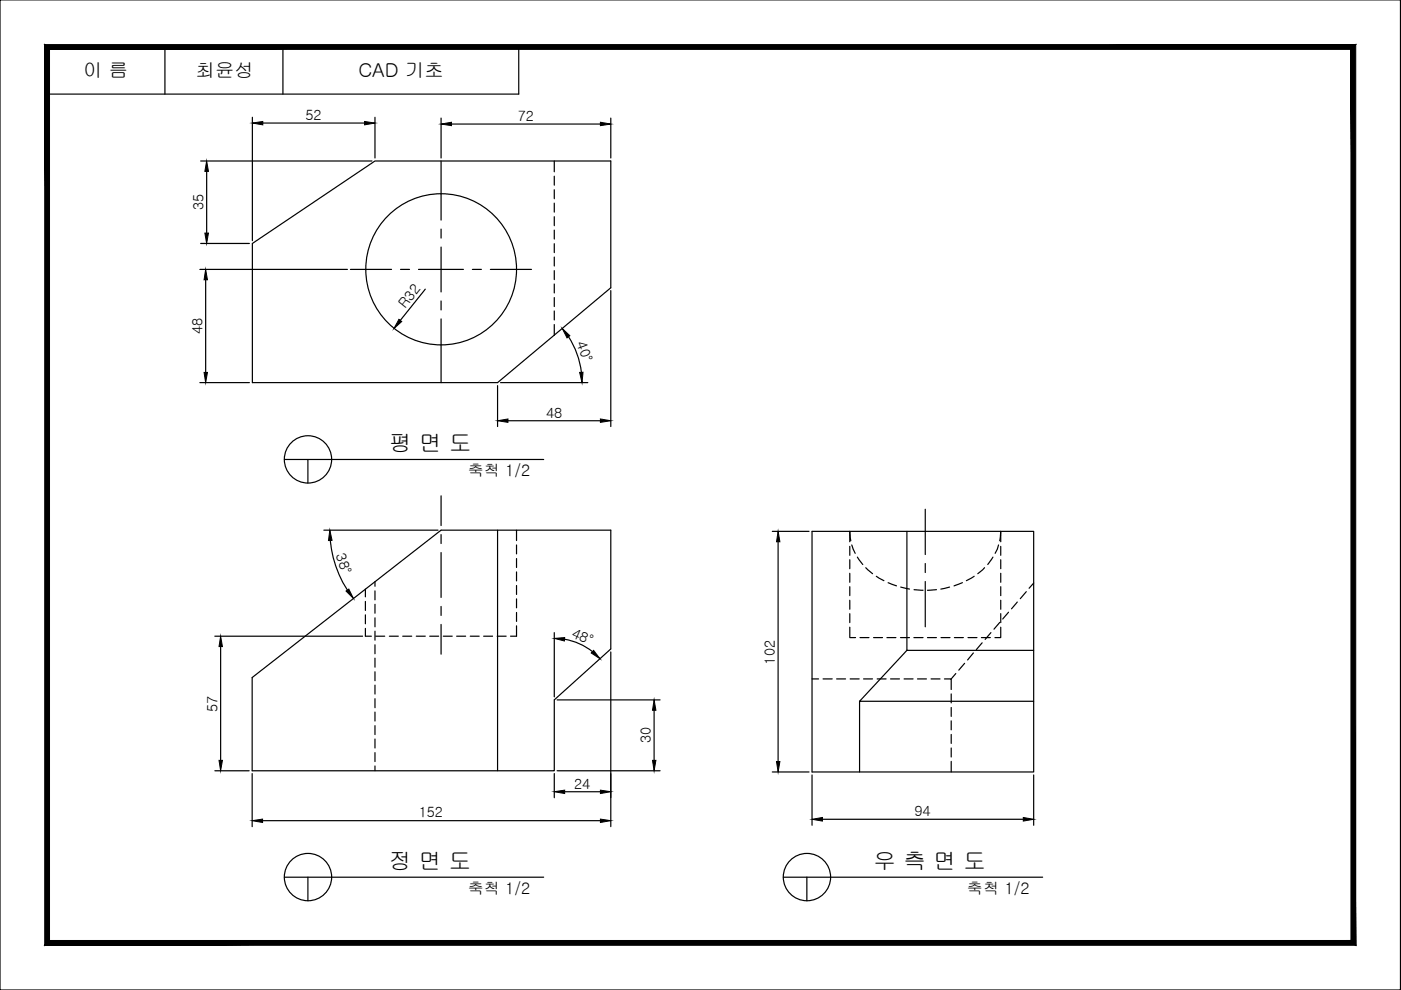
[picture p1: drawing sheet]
<svg xmlns="http://www.w3.org/2000/svg" width="297mm" height="210mm" viewBox="0 0 297 210" stroke-linecap="round" stroke-linejoin="round" font-family="sans-serif">
<g fill="none" stroke="#000" stroke-width=".25">
<path d="M93.5 34.1v7M53.5 51.6l26-17.5h50v26.9l-24 20.1h-52zM93.5 73.1v8M105.5 112.4v51M172.2 112.7h47v51h-47zM192.3 112.7v25.2h26.9M192.3 137.9l-10.1 10.8h37M53.5 143.7l40-31.3h36v25.2l-12 10.8v15h-64zM182.2 148.7v15"/>
<circle cx="93.5" cy="57.1" r="16"/>
</g>
<g fill="none" stroke="#000" stroke-width=".25">
<path d="M117.5 34.1v2.3M117.5 37.4v1.9M117.5 40.2v1.9M117.5 43.1v1.9M117.5 45.9v2M117.5 48.8v1.9M117.5 51.7v1.9M117.5 54.5v1.9M117.5 57.4v1.9M117.5 60.2v1.9M117.5 63.1v1.9M117.5 65.9v1.9"/>
<path d="M117.5 68.8v2.3M109.5 112.4v2.2M109.5 115.5v1.9M109.5 118.4v1.9M180.2 115.8v1.9M180.2 118.7v1.9M180.4 114.7l-.2-2v2.2M180.6 115.5l.7 1.8M181.8 118.1l1.1 1.6M210.5 118.1l-1.1 1.6M211.7 115.5l-.7 1.8M212 114.7l.2-2v2.2"/>
<path d="M212.2 115.8v1.9M212.2 118.7v1.9M77.5 124.9v1.6M77.5 127.5v1.9M77.5 130.4v1.9M77.5 133.2v1.7h1.2M79.5 123.3v1M79.5 125.3v1.9M79.5 128.1v1.9M79.5 131v1.9M79.5 133.8v1.9M79.5 136.7v1.9"/>
<path d="M79.5 139.5v1.9M79.7 134.9h1.9M82.5 134.9h2M85.4 134.9h1.9M88.3 134.9h1.9M91.1 134.9h1.9M94 134.9h1.9M96.8 134.9h1.9M99.7 134.9h1.9M102.5 134.9h1.9M105.4 134.9h1.9M109.5 121.3v1.9"/>
<path d="M109.5 124.1v1.9M109.5 127v1.9M109.5 129.9v1.9M109.5 132.7v2.2h-1.3M180.2 133v2.2h1.2M180.2 121.6v1.9M180.2 124.4v1.9M180.2 127.3v1.9M180.2 130.1v1.9M182.3 135.2h1.9M183.6 120.4l1.4 1.2M185.2 135.2h1.9"/>
<path d="M185.8 122.2l1.6 .9M188 135.2h1.9M188.3 123.5l1.8 .7M190.9 135.2h1.9M191 124.5l1.8 .4M193.8 135.2h1.9M193.8 125l1.9 .2M196.6 135.2h1.9M198.5 125l-1.9 .2M199.5 135.2h1.9M201.3 124.5l-1.8 .4M202.4 135.2h1.9"/>
<path d="M204 123.5l-1.7 .7M205.2 135.2h1.9M206.4 138.4l-1.3 1.5M206.5 122.2l-1.6 .9M208.1 135.2h1.9M208.2 136.3l-1.2 1.4M208.7 120.4l-1.4 1.2M210.1 134.1l-1.2 1.5M212 132l-1.3 1.4M212.2 133v2.2h-1.3M212.2 121.6v1.9M212.2 124.4v1.9"/>
<path d="M212.2 127.3v1.9M212.2 130.1v1.9M213.8 129.8l-1.2 1.4M215.7 127.6l-1.2 1.5M217.6 125.4l-1.3 1.5M219.2 123.6l-1 1.1M79.5 142.4v1.9M79.5 145.3v1.9M79.5 148.1v1.9M79.5 151v1.9M79.5 153.9v1.9M79.5 156.7v1.9"/>
<path d="M79.5 159.6v1.9M172.2 143.9h1.4M174.5 143.9h1.9M177.4 143.9h1.9M180.3 143.9h1.9M183.1 143.9h1.9M186 143.9h1.9M188.8 143.9h1.9M191.7 143.9h1.9M194.5 143.9h1.9M197.4 143.9h1.9M200.2 143.9h1.5v2.3"/>
<path d="M201.7 147.1v1.9M201.7 150v1.9M201.7 152.8v1.9M201.7 155.7v1.9M201.7 158.6v1.9M202.6 142.8l-.9 1.1M204.5 140.6l-1.2 1.5M79.5 162.4v1M201.7 161.4v2.3"/>
</g>
<g fill="none" stroke="#000" stroke-width=".25">
<path d="M74.3 57.1h8.7M84.9 57.1h1.9M88.7 57.1h9.6M93.5 41.1v5.6M93.5 48.6v1.9M93.5 52.4v9.5M100.2 57.1h1.9M104 57.1h8.7M93.5 63.8v1.9M93.5 67.6v5.5M93.5 105.1v6.3M93.5 113.3v1.9"/>
<path d="M93.5 117.2v9.5M196.2 108v9.6M196.2 119.5v1.9M93.5 128.6v1.9M93.5 132.4v6.3M196.2 123.3v9.6"/>
</g>
<g fill="none" stroke="#000" stroke-width=".25">
<path d="M42.5 34.1h36.4M43.8 36.3v13.1M53.5 24.9v26.1M55.7 26.1h21.6M79.5 24.9v8.6M93.5 25v8.5M95.7 26.3h31.6M129.5 25v8.5M42.4 57.1h31.3M42.5 51.6h10.4M43.6 59.3v19.7M90.2 61.3l-5.3 6.6"/>
<path d="M120.5 71.4a17.9 17.9 0 0 1 2.8 7.5M129.5 61.6v28.8M42.4 81.1h10.5M105.5 81.8v8.6M106.1 81.1h18.5M107.7 89.2h19.6M68.7 112.4h24.2M70 114.6a23.3 23.3 0 0 0 3.7 10.5M163.7 112.7h7.8M165 114.9v46.6M45.6 134.9h31.3M46.8 137.1v24.1"/>
<path d="M117.5 134.1v13.7M119.7 135.5a13 13 0 0 1 5.9 2.7M129.5 138.2v37.1M118.1 148.4h21.9M138.7 150.6v10.6M45.6 163.4h7.2M53.5 164v11.3M55.7 174h71.6M117.5 164v5.1M118.1 163.4h21.9M119.7 167.9h7.6M163.7 163.7h7.8"/>
<path d="M172.2 164.3v10.7M174.4 173.7h42.6M219.2 164.3v10.7"/>
</g>
<g fill="#000" stroke="#000" stroke-width=".21">
<path d="M43.8 34.1l.4 2.2h-.8zM53.5 26.1l2.2-.3v.7zM77.3 25.8l2.2 .3-2.2 .4zM93.5 26.3l2.2-.4v.7zM127.3 25.9l2.2 .4-2.2 .3zM43.6 57.1l.4 2.2h-.7zM43.4 49.4h.8l-.4 2.2zM43.3 79h.7l-.4 2.1zM84.6 67.7l.6 .5-1.7 1.5zM119.2 69.7l1.6 1.5-.6 .4zM122.9 79l.7-.1-.2 2.2zM105.5 89.2l2.2-.4v.7z"/>
<path d="M127.3 88.8l2.2 .4-2.2 .3zM69.9 112.4l.5 2.2h-.8zM165 112.7l.4 2.2h-.8zM46.8 134.9l.4 2.2h-.8zM73.4 125.3l.6-.4 .9 2zM117.5 135.4l2.2-.2v.7zM125.9 137.9l1.3 1.8-1.9-1.3zM138.7 148.4l.4 2.2h-.8zM46.4 161.2h.8l-.4 2.2zM53.5 174l2.2-.3v.7zM117.5 167.9l2.2-.4v.7zM127.3 173.7l2.2 .3-2.2 .4z"/>
<path d="M127.3 167.5l2.2 .4-2.2 .3zM138.3 161.2h.8l-.4 2.2zM164.6 161.5h.8l-.4 2.2zM172.2 173.7l2.2-.4v.8zM217 173.3l2.2 .4-2.2 .4z"/>
</g>
<!-- layer: 0 -->
<path d="M0 0h296.9v209.9h-296.9zM35 10v10M60 10v10M110 10v10h-100" fill="none" stroke="#000" stroke-width=".25"/>
<path d="M9.5 9.5v190.9l1-1zM9.5 9.5l1 1v188.9zM9.5 9.5l1 1 276.9-1zM10.5 10.5l276.9-1-1 1zM287.4 9.5l-1 1 1 189.9zM286.4 10.5l1 189.9-1-1zM9.5 200.4h277.9l-1-1zM9.5 200.4l1-1h275.9z" fill="#000" stroke="#000" stroke-width=".21"/>
<!-- layer: 8ǐ -->
<g fill="none" stroke="#000" stroke-width=".25">
<path d="M60.3 97.4h55M65.3 97.4v5M60.3 186h55M65.3 186v5M166.1 186h55M171.1 186v5"/>
<circle cx="65.3" cy="97.4" r="5"/>
<circle cx="65.3" cy="186" r="5"/>
<circle cx="171.1" cy="186" r="5"/>
</g>
<g font-size="4.8">
<text x="82.5" y="95.6">평 면 도</text>
<text x="82.4" y="184.2">정 면 도</text>
<text x="185.2" y="184.2">우 측 면 도</text>
</g>
<g font-size="4.1">
<text x="17.7" y="16.4">이 름</text>
<text x="41.5" y="16.4">최윤성</text>
<text x="76" y="16.4">CAD 기초</text>
</g>
<g font-size="3.4">
<text x="99.2" y="100.9">축척 1/2</text>
<text x="99.2" y="189.5">축척 1/2</text>
<text x="205" y="189.5">축척 1/2</text>
</g>
<g font-size="3">
<text x="64.8" y="25.4">52</text>
<text x="109.8" y="25.6">72</text>
<text x="43.1" y="44.6" transform="rotate(-90 43.1 44.6)">35</text>
<text x="85.9" y="65.5" transform="rotate(-51 85.9 65.5)">R32</text>
<text x="42.9" y="70.8" transform="rotate(-90 42.9 70.8)">48</text>
<text x="122.2" y="72.7" transform="rotate(70 122.2 72.7)">40°</text>
<text x="115.8" y="88.5">48</text>
<text x="71.1" y="117.7" transform="rotate(71 71.1 117.7)">38°</text>
<text x="121" y="135" transform="rotate(24 121 135)">48°</text>
<text x="164.3" y="140.9" transform="rotate(-90 164.3 140.9)">102</text>
<text x="46.1" y="150.9" transform="rotate(-90 46.1 150.9)">57</text>
<text x="138" y="157.6" transform="rotate(-90 138 157.6)">30</text>
<text x="121.7" y="167.2">24</text>
<text x="88.8" y="173.3">152</text>
<text x="193.9" y="173">94</text>
</g>
</svg>
